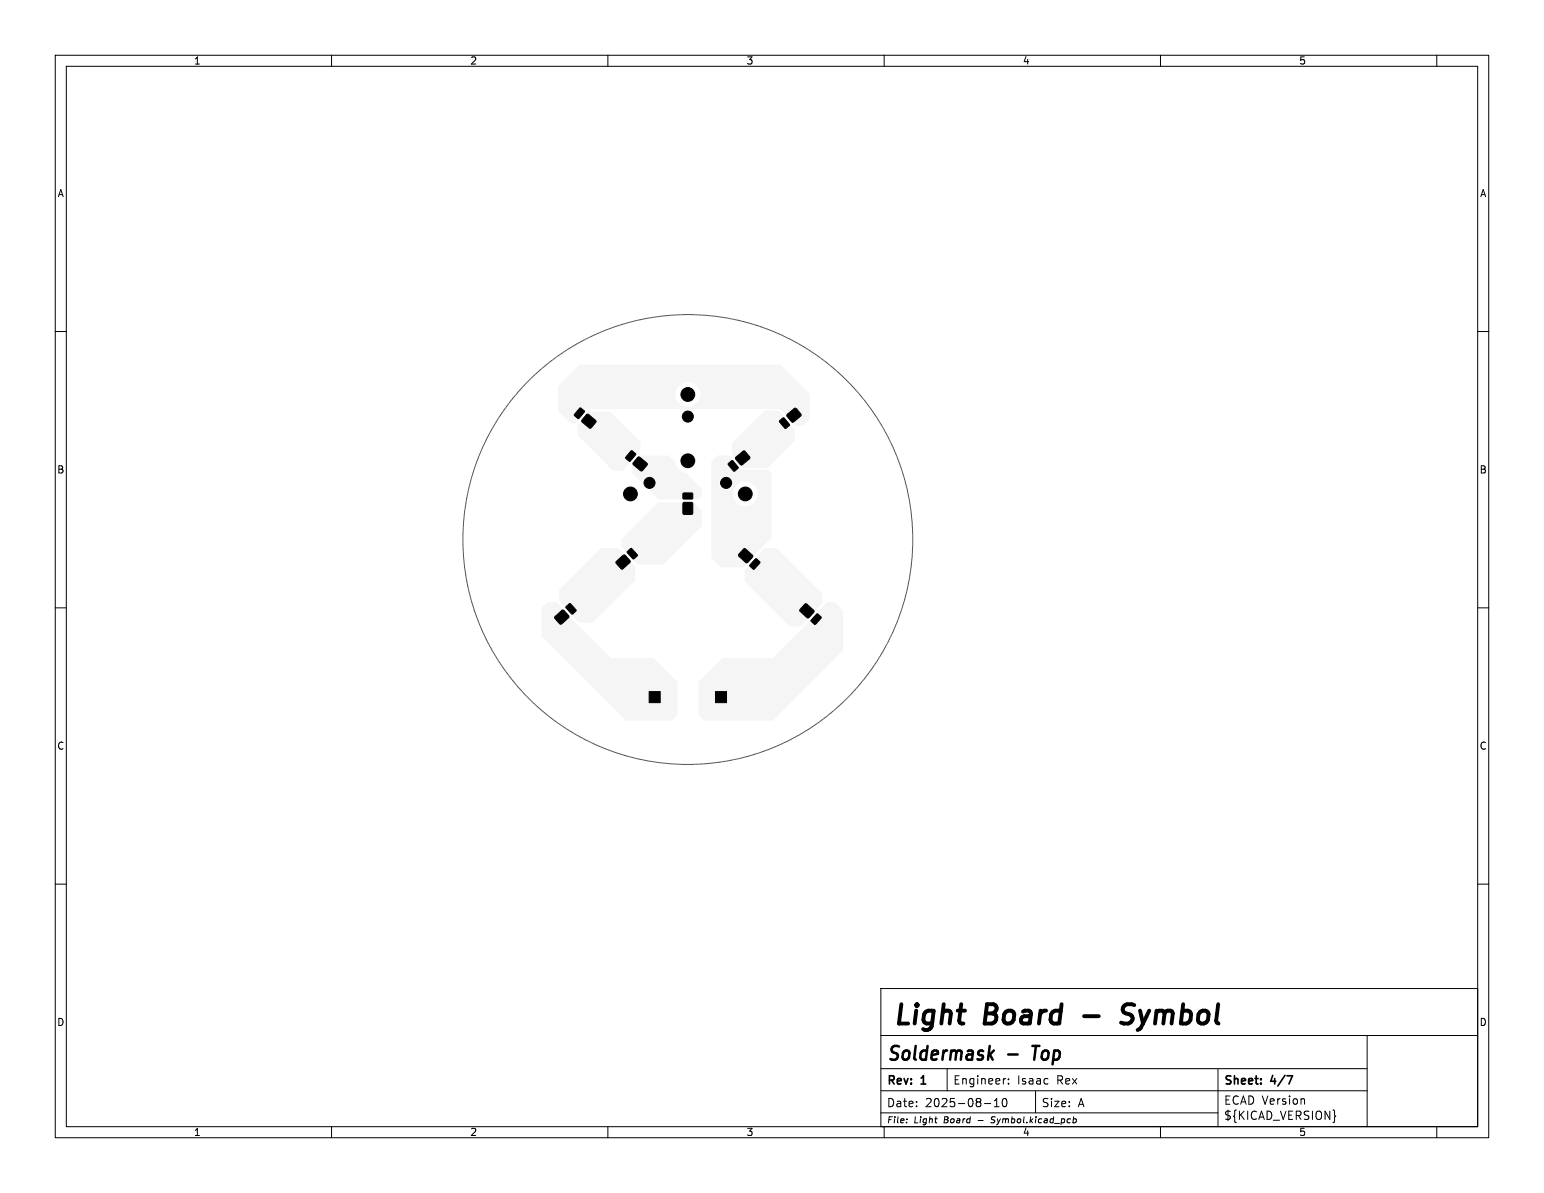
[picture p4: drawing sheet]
<svg xmlns="http://www.w3.org/2000/svg" width="279mm" height="216mm" viewBox="0 0 279 216" stroke-linecap="round" stroke-linejoin="round" font-family="sans-serif">
<g fill="#f5f5f5" stroke="#f5f5f5" stroke-width=".18">
<path d="M123.6 91h1.7v2h-1.7z"/>
<path d="M123.6 89.3l1.7-.1 .1 1-.2 .1h-1.5l-.1-.2z"/>
<path d="M142.5 75l1.4-1.1 1.1 1.2-1.6 1.3-1-1z"/>
<path d="M141.1 76.1l.8-.5 .9 1.2 .1 .2-.8 .5-1-1.1z"/>
<path d="M115.4 82.8l.4-.1 1.3 1.2v.3l-.9 1h-.3l-1.3-1.2v-.3z"/>
<path d="M114.2 81.6h.2l.6 .7-.9 1.1-.2 .1-.7-.7z"/>
<path d="M145.6 109.3h.4l1.3 1.2v.3l-1 1h-.3l-1.3-1.2 .1-.3z"/>
<path d="M147.8 111.1h.2l.6 .7-1 1.2h-.2l-.6-.7z"/>
<path d="M133.2 82.7l1.5-1.1 1 1.3-1.6 1.3-1-1.1z"/>
<path d="M131.8 83.9l.8-.5 1 1.1v.2l-.8 .6-1-1.2z"/>
<path d="M129.5 125.2h2v2h-2z"/>
<path d="M100.4 111.6l1.5-1.2 1.1 1.2-1.5 1.4-1.1-1.1z"/>
<path d="M102.4 109.8l.8-.6 1 1.2 .1 .1-.8 .6-1.1-1.1z"/>
<path d="M117.5 125.2h2v2h-2z"/>
<path d="M111.5 101.6l1.5-1.2 1.1 1.2-1.6 1.4-1-1z"/>
<path d="M113.5 99.8l.8-.5 1 1.1v.2l-.7 .6-1.1-1.2z"/>
<path d="M134.5 99.4l.4-.1 1.3 1.2v.3l-1 1h-.3l-1.3-1.2 .1-.3z"/>
<path d="M136.7 101.2l.2-.1 .6 .7-1 1.2h-.2l-.6-.7z"/>
<path d="M106.1 75h.4l1.3 1.1v.3l-.9 1.1-.3-.1-1.3-1.1v-.3z"/>
<path d="M104.9 73.9h.2l.7 .6-1 1.2-.2 .1-.7-.7z"/>
</g>
<g fill="#f5f5f5">
<path d="M128.7 83.6l1.2-1.2h1.9l2.3 2.6h4.8l.7 .7v11.7l-5.1 5.3h-4l-1.8-1.8v-11.5h3.9a2.25 2.25 0 0 0 3.3 2 2.25 2.25 0 0 0 .2-3.9 2.25 2.25 0 0 0-3.5 1.7v.2h-3.9v-2.1h1.4a1.25 1.25 0 0 0 1.8 1.2 1.25 1.25 0 0 0 .3-2.1 1.25 1.25 0 0 0-2 .7l-.1 .2h-1.4z"/>
<path d="M132.5 80.2l5.9-5.9h2.4l3 3.6v1.9l-4.9 4.9h-4.4l-2-2.4z"/>
<path d="M115.6 82.5h5.4l1.2 1.2a2.31 2.31 0 0 0 2.1 2l2.7 2.7v1.3l-.7 .7h-7.1l-1.6-1.7a1.3 1.3 0 0 0 1.2-1.3 1.3 1.3 0 0 0-1.3-1.3 1.3 1.3 0 0 0-1.3 1.2l-1.9-1.8 .1-1.4z"/>
<path d="M126.4 123.4l4.3-4.3h9.2l6.6-6.7 3.2-3.4h1.4l1.5 1.5v7.2l-12.7 12.7h-12.5l-1-1z"/>
<path d="M101.2 106.8l7.6-7.6h3.2l3 3.4-.1 2.4-7.7 7.7-2.5-.1-3.5-3.9z"/>
<path d="M101 69.9l4-3.9h36.1l5.4 5.3v4.5l-1.2 1.2h-1.5l-2.7-3h-34.8l-2.1 2.5-1 .1-2.2-2.2v-3h21.2a2.25 2.25 0 0 0 3.3 2 2.25 2.25 0 0 0 .2-3.9 2.25 2.25 0 0 0-3.5 1.7v.2h-21.2z"/>
<path d="M112.5 97.6l6.7-6.7h6.3l1.5 1.5v2.8l-7 7h-4.6l-2.9-3.2z"/>
<path d="M106.5 74.6l3.9-.1 5.5 5.5v1.3l-3.3 3.9h-1.6l-6.5-6.5v-1.7z"/>
<path d="M98 110.1l1.2-1.1h1.5l2.5 2.7 7.3 7.4h7.8l4.3 4.3v6l-1.1 1h-8.2l-15.3-15.3z"/>
<path d="M138.3 99.2h2.2l8.3 8.4v1.5l-3.9 4.3-2-.1-8.2-8.2 .1-1.9z"/>
</g>
<g fill="none" stroke="#000" stroke-width=".18">
<path d="M10 10h259.4v195.9h-259.4zM12 12h255.4v191.9h-255.4zM60 10v2M110 10v2M160 10v2M210 10v2M260 10v2M10 60h2M267.4 60h2M10 110h2M267.4 110h2M10 160h2"/>
<path d="M159.4 178.9h108v25h-108zM267.4 160h2M159.4 197.4h88M159.4 193.4h88M159.4 187.4h108M171.4 193.4v4M178.1 199.7h1.2M179.9 199.2l.5-.4v1.5M181.5 198.9l.2-.1a.8 .8 0 0 1 .5 .7 .8 .8 0 0 1-.5 .8l-.2-.2-.1-.4zM181.9 195.2h.1M182.5 196v.2M182.5 195.3v.1"/>
<path d="M187.4 197.5v3.9M220.4 193.4v10.5M236 198.9l.1 .9M247.4 187.4v16.5M60 203.9v2M110 203.9v2M159.4 201.4h61M160 203.9v2M164.1 202.5v.1M179.3 203.1l.2 .1M179.5 202.2l-.1 .3M179.9 200.3h.9"/>
<path d="M194.2 202.5h.4l.2 .2-.2 .4h-.4M194.3 202.1l-.2 1.1M210 203.9v2M241.5 201.8l.2 .2-.2 .2M260 203.9v2"/>
</g>
<path d="M232.9 194.7h1l-.7 1.5" fill="none" stroke="#000" stroke-width=".3"/>
<path d="M179.9 190.1l-1 1M182.4 190.8h1.8M186.8 189.3h1.3" fill="none" stroke="#000" stroke-width=".45"/>
<path d="M196.2 183.9h2.6M204.7 184.9a1.48 1.48 0 0 1-1.8 .2M204.8 181.7h-.9a.86 .86 0 0 0-.7 .8 .86 .86 0 0 0 .5 .9l1 .3" fill="none" stroke="#000" stroke-width=".7"/>
<g fill="#000" stroke="#000" stroke-width=".18">
<path d="M104.9 73.9h.2l.7 .6-1 1.2-.2 .1-.7-.7zM106.1 75h.4l1.3 1.1v.3l-.9 1.1-.3-.1-1.3-1.1v-.3zM141.1 76.1l.8-.5 .9 1.2 .1 .2-.8 .5-1-1.1zM142.5 75l1.4-1.1 1.1 1.2-1.6 1.3-1-1zM114.2 81.6h.2l.6 .7-.9 1.1-.2 .1-.7-.7zM115.4 82.8l.4-.1 1.3 1.2v.3l-.9 1h-.3l-1.3-1.2v-.3zM123.6 89.3l1.7-.1 .1 1-.2 .1h-1.5l-.1-.2zM123.6 91h1.7v2h-1.7zM131.8 83.9l.8-.5 1 1.1v.2l-.8 .6-1-1.2zM134.5 99.4l.4-.1 1.3 1.2v.3l-1 1h-.3l-1.3-1.2 .1-.3zM133.2 82.7l1.5-1.1 1 1.3-1.6 1.3-1-1.1zM100.4 111.6l1.5-1.2 1.1 1.2-1.5 1.4-1.1-1.1z"/>
<path d="M102.4 109.8l.8-.6 1 1.2 .1 .1-.8 .6-1.1-1.1zM111.5 101.6l1.5-1.2 1.1 1.2-1.6 1.4-1-1zM113.5 99.8l.8-.5 1 1.1v.2l-.7 .6-1.1-1.2zM136.7 101.2l.2-.1 .6 .7-1 1.2h-.2l-.6-.7zM145.6 109.3h.4l1.3 1.2v.3l-1 1h-.3l-1.3-1.2 .1-.3zM147.8 111.1h.2l.6 .7-1 1.2h-.2l-.6-.7zM117.5 125.2h2v2h-2zM129.5 125.2h2v2h-2z"/>
<circle cx="124.5" cy="75.4" r="1"/>
<circle cx="124.5" cy="71.4" r="1.25"/>
<circle cx="114.1" cy="89.4" r="1.25"/>
<circle cx="117.5" cy="87.4" r="1"/>
<circle cx="124.5" cy="83.4" r="1.25"/>
<circle cx="131.4" cy="87.4" r="1"/>
<circle cx="134.9" cy="89.4" r="1.25"/>
</g>
<circle cx="124.5" cy="97.6" r="40.7" fill="none" stroke="#575757" stroke-width=".18"/>
<g font-size="4.9">
<text x="161.4" y="186.4">Light</text>
<text x="178.3" y="186.4">Board</text>
<text x="205.9" y="186.4">Symbol</text>
</g>
<g font-size="3.5">
<text x="160.4" y="192.6">Soldermask</text>
<text x="187.8" y="192.6">Top</text>
</g>
<g font-size="2.1">
<text x="160.4" y="196.7">Rev:</text>
<text x="166.8" y="196.7">1</text>
<text x="172.4" y="196.5">Engineer:</text>
<text x="184.1" y="196.5">Isaac</text>
<text x="191.3" y="196.5">Rex</text>
<text x="221.4" y="196.7">Sheet:</text>
<text x="230.1" y="196.7">4/7</text>
<text x="160.4" y="200.6">Date:</text>
<text x="167.4" y="200.6">2025-08-10</text>
<text x="188.4" y="200.6">Size:</text>
<text x="195" y="200.6">A</text>
<text x="221.4" y="200.1">ECAD Version</text>
<text x="221.4" y="202.9">${KICAD_VERSION}</text>
</g>
<g font-size="1.8">
<text x="35" y="11.9">1</text>
<text x="85" y="11.9">2</text>
<text x="135" y="11.9">3</text>
<text x="185" y="11.9">4</text>
<text x="235" y="11.9">5</text>
<text x="10.3" y="35.9">A</text>
<text x="267.7" y="35.9">A</text>
<text x="10.3" y="85.9">B</text>
<text x="267.7" y="85.9">B</text>
<text x="10.3" y="135.9">C</text>
<text x="267.7" y="135.9">C</text>
<text x="10.3" y="185.9">D</text>
<text x="267.7" y="185.9">D</text>
<text x="35" y="205.8">1</text>
<text x="85" y="205.8">2</text>
<text x="135" y="205.8">3</text>
<text x="185" y="205.8">4</text>
<text x="235" y="205.8">5</text>
</g>
<g font-size="1.5">
<text x="160.4" y="203.5">File:</text>
<text x="165.4" y="203.5">Light</text>
<text x="170.9" y="203.5">Board</text>
<text x="177.2" y="203.5">-</text>
<text x="179.8" y="203.5">Symbol.kicad_pcb</text>
</g>
</svg>
